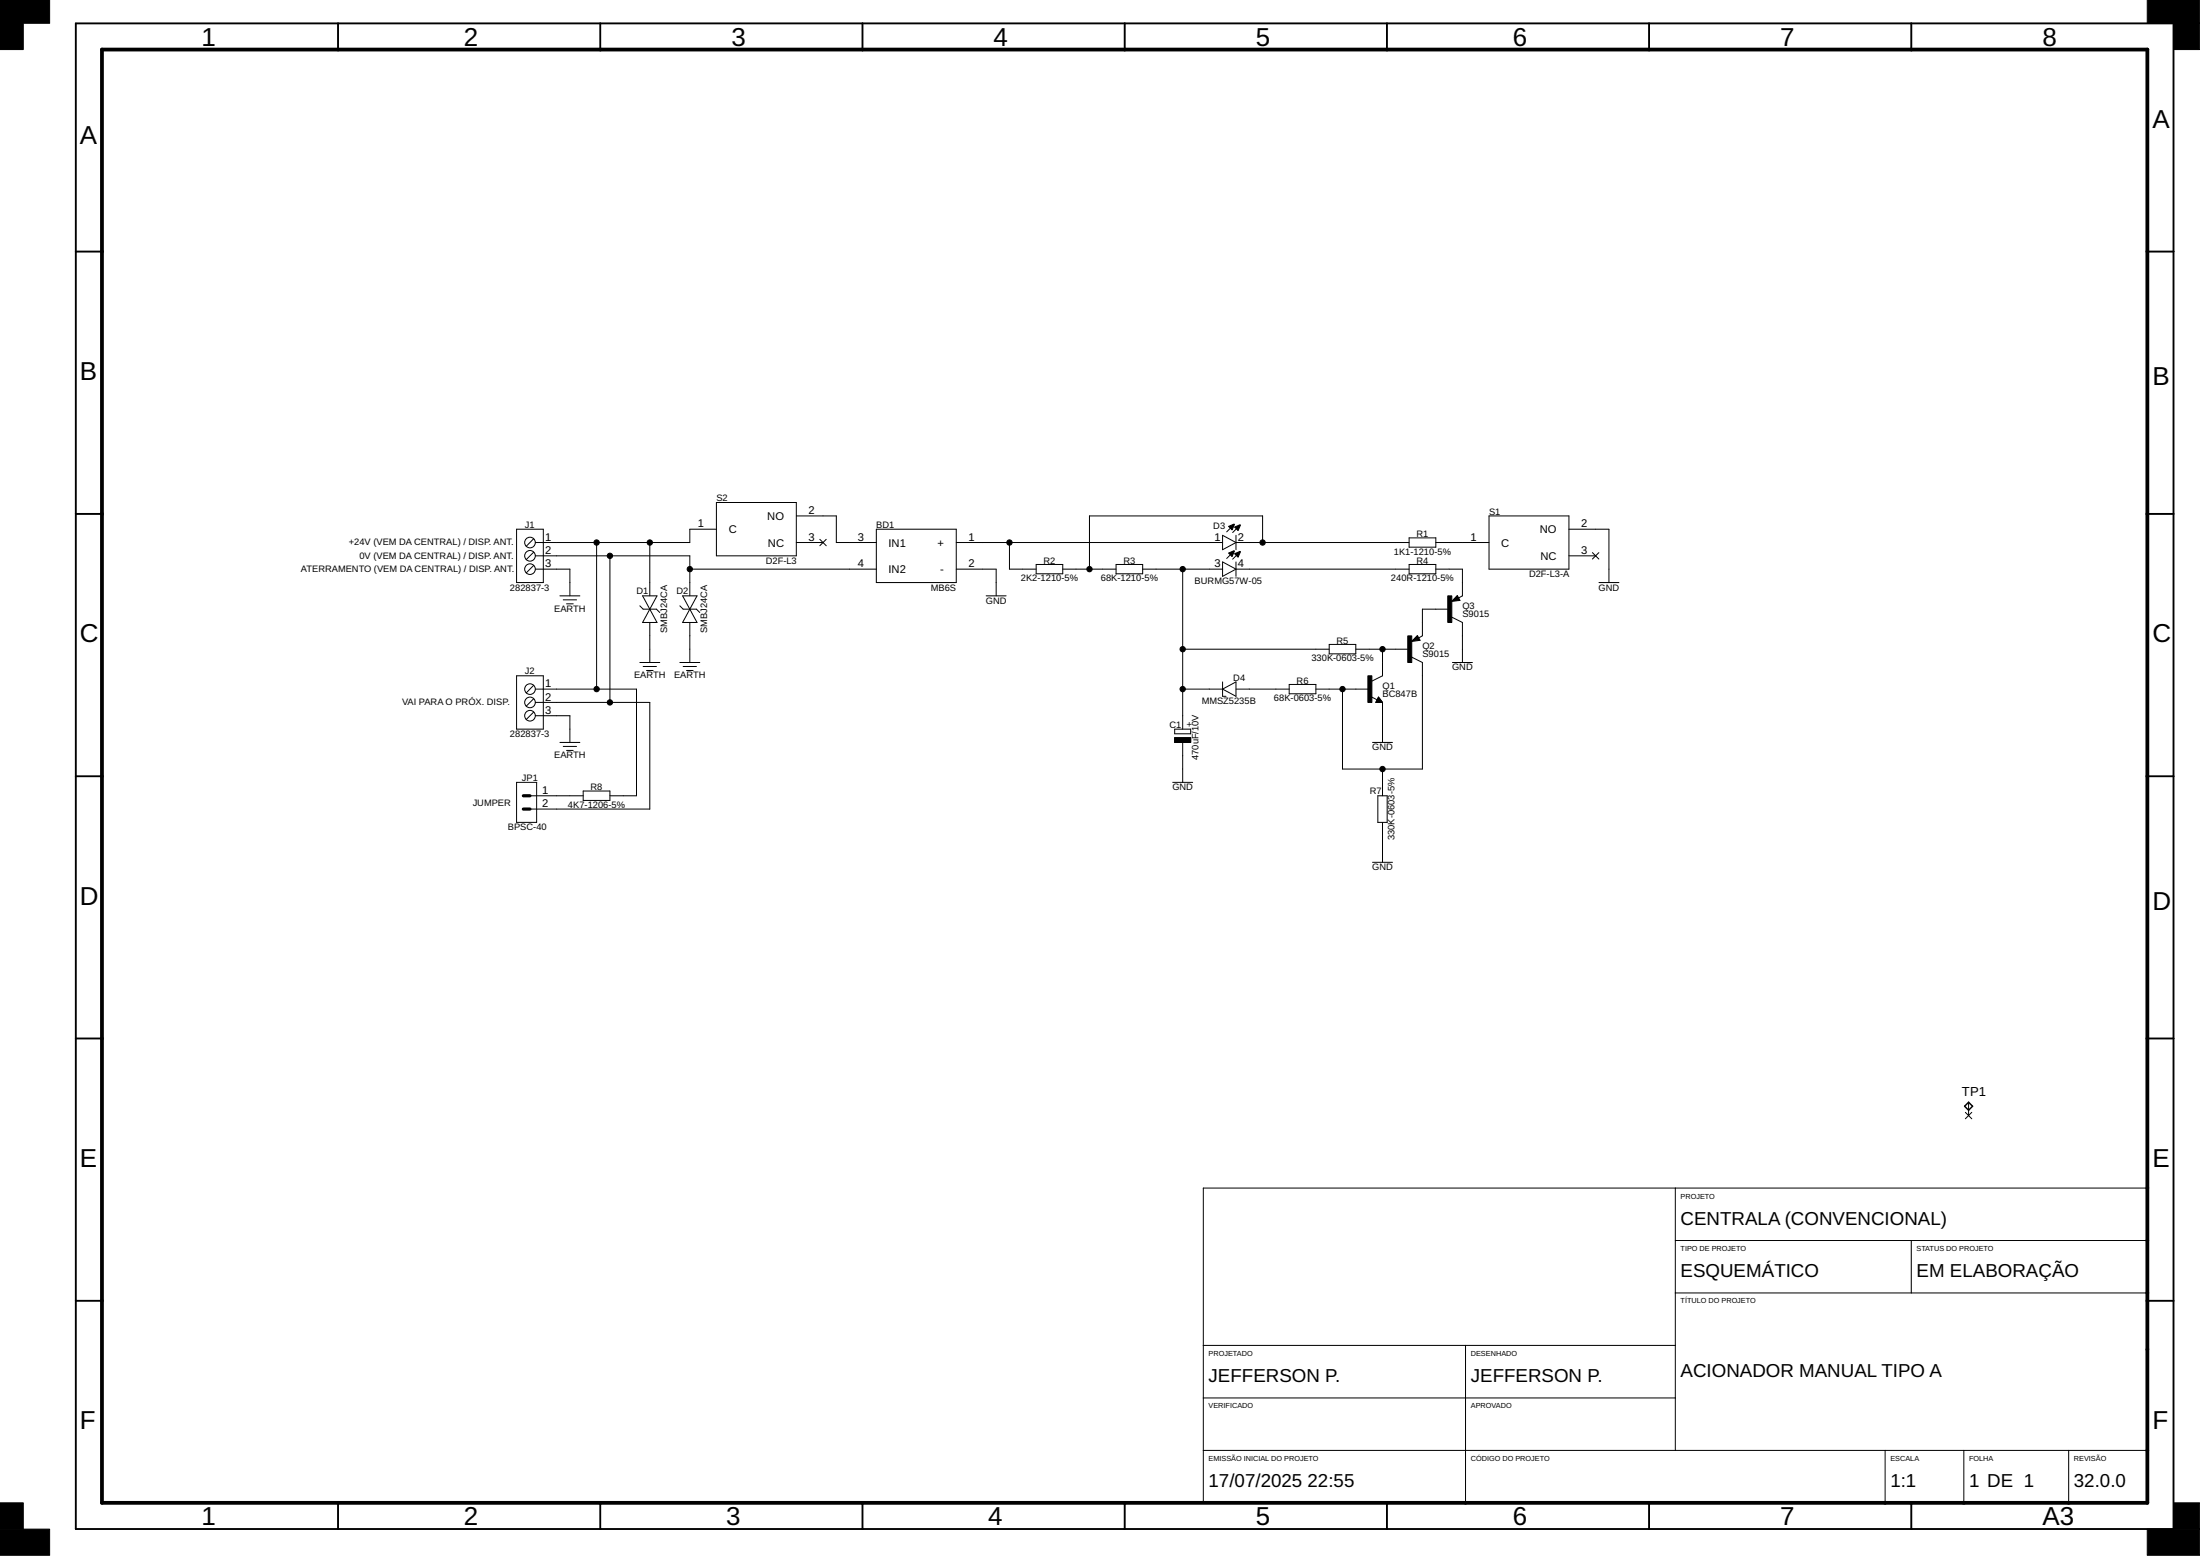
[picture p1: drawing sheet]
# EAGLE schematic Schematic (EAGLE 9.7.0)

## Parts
BD1  MB6S  MB6SMB6S  [SOIC-4W]
C1  470uF/10V  C-POL_ECAP-8.5MM  [CAPAE830X1050N]
D1  SMBJ24CA  SMBJ24CASMBJ24CA  [DO-214AA]
D2  SMBJ24CA  SMBJ24CASMBJ24CA  [DO-214AA]
D3  BURMG57W-05  BURMG57W-05BURMG57W-05  [BI-1206]
D4  MMSZ5235B  MMSZ5235B-E3-08MMSZ5235B-E3-08  [SOD-123-2]
J1  282837-3  2828XX-3282837-3  [TERMBLK_508-3N]
J2  282837-3  2828XX-3282837-3  [TERMBLK_508-3N]
JP1  BPSC-40  PINHD-1X2  [1X02]
Q1  BC847B  BC847BBC847B  [SOT23-3]
Q2  S9015  S9015S9015  [SOT23-3]
Q3  S9015  S9015S9015  [SOT23-3]
R1  1K1-1210-5%  R_CHIP-1210(3225-METRIC)  [RESC3224X71]
R2  2K2-1210-5%  R_CHIP-1210(3225-METRIC)  [RESC3224X71]
R3  68K-1210-5%  R_CHIP-1210(3225-METRIC)  [RESC3224X71]
R4  240R-1210-5%  R_CHIP-1210(3225-METRIC)  [RESC3224X71]
R5  330K-0603-5%  R_CHIP-0603(1608-METRIC)  [RESC1608X60]
R6  68K-0603-5%  R_CHIP-0603(1608-METRIC)  [RESC1608X60]
R7  330K-0603-5%  R_CHIP-0603(1608-METRIC)  [RESC1608X60]
R8  4K7-1206-5%  R_CHIP-1206(3216-METRIC)  [RESC3216X70]
S1  D2F-L3-A  D2F-L3-AD2F-L3-A  [D2F-L3-A]
S2  D2F-L3  D2F-L3D2F-L3  [D2F-L3]
TP1  TPTP16R  [TP16R]

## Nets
EARTH: D1.A D2.A J1.3 J2.3
GND: BD1.2(-) C1.2(-) Q1.2(E) Q3.3(C) R7.1 S1.2(NO)
N$1: BD1.1(+) D3.1(A1) R2.1
N$2: BD1.3(IN1) S2.2(NO)
N$3: D3.2(C2) R1.1 R2.2 R3.1
N$4: JP1.1 R8.1
N$5: R1.2 S1.1(C)
N$6: C1.1(+) D3.3(A3) D4.C R3.2 R5.1
N$7: D3.4(C4) R4.1
N$8: Q1.1(B) Q2.3(C) R6.2 R7.2
N$9: Q1.3(C) Q2.1(B) R5.2
N$10: Q2.2(E) Q3.1(B)
N$11: Q3.2(E) R4.2
N$12: D4.A R6.1
N$13: BD1.4(IN2) D2.C J1.2 J2.2 JP1.2
N$14: D1.C J1.1 J2.1 R8.2 S2.1(C)
Unconnected: S1.3(NC) S2.3(NC) TP1.TP

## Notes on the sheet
- +24V (VEM DA CENTRAL) / DISP. ANT.
- 0V (VEM DA CENTRAL) / DISP. ANT.
- ATERRAMENTO (VEM DA CENTRAL) / DISP. ANT.
- 282837-3
- VAI PARA O PRÓX. DISP.
- 282837-3
- JUMPER
- CENTRALA (CONVENCIONAL)
- ESQUEMÁTICO | EM ELABORAÇÃO
- JEFFERSON P. | JEFFERSON P. | ACIONADOR MANUAL TIPO A
- 32.0.0
